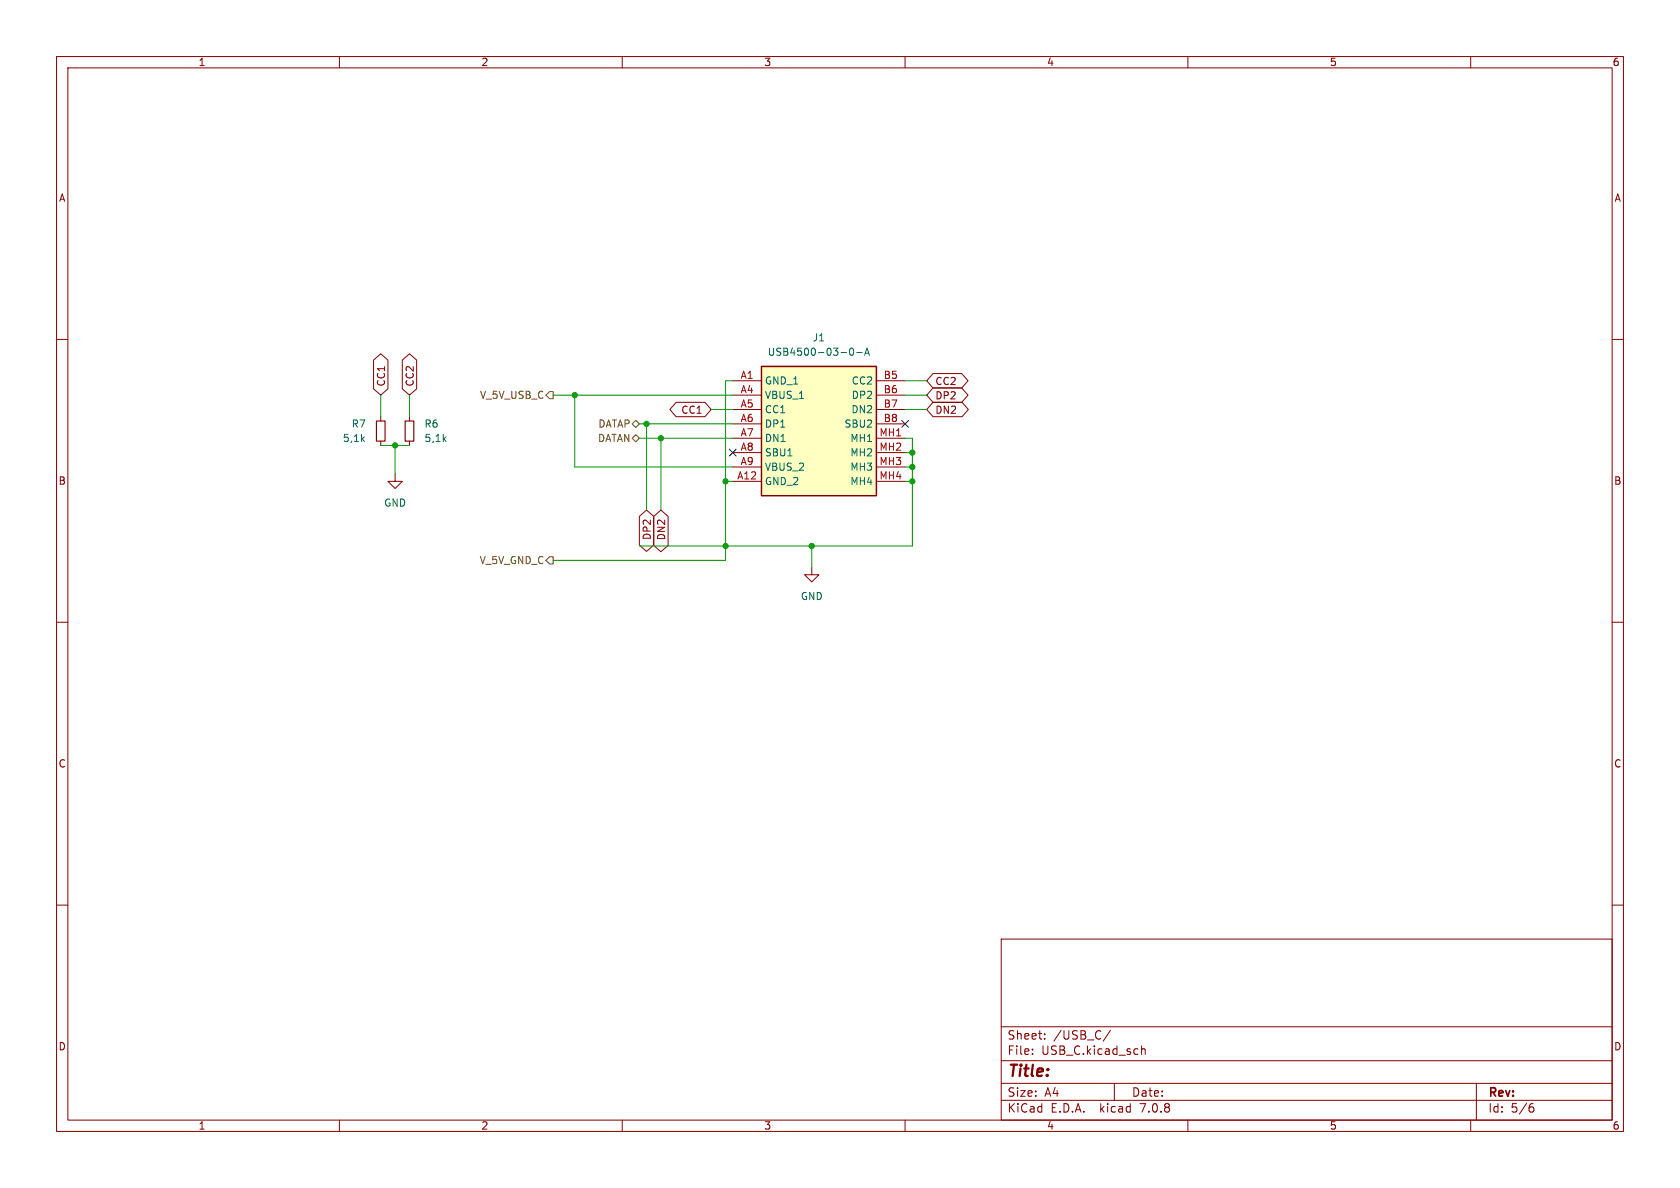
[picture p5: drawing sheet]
<svg xmlns="http://www.w3.org/2000/svg" width="297mm" height="210mm" viewBox="0 0 297 210" stroke-linecap="round" stroke-linejoin="round" font-family="sans-serif">
<g fill="none" stroke="#840000" stroke-width=".18">
<path d="M10 10h277v190h-277zM12 12h273v186h-273zM60 10v2M110 10v2M160 10v2M210 10v2M260 10v2M10 60h2M285 60h2M66 63.7l1.3-1.2 1.3 1.2v5l-1.3 1.2-1.3-1.2zM67.3 73.7v.7M67.3 78v.7"/>
<path d="M71.1 63.7l1.3-1.2 1.3 1.2v5l-1.3 1.2-1.3-1.2zM72.4 73.7v.7M72.4 78v.7M119.5 71.1h5.1l1.1 1.3-1.1 1.3h-5.1l-1.1-1.3zM129.5 67.3h5.1M129.5 69.9h5.1M129.5 72.4h5.1M129.5 74.9h5.1M129.5 77.5h5.1M154.9 67.3h5.1M154.9 69.9h5.1M154.9 72.4h5.1"/>
<path d="M154.9 74.9h5.1M154.9 77.5h5.1M164.9 68.6h5.1l1.1 1.3-1.1 1.2h-5.1l-1.1-1.2zM164.9 71.1h5.2l1.1 1.3-1.1 1.3h-5.2l-1.1-1.3zM164.9 66h5.1l1.1 1.3-1.1 1.3h-5.1l-1.1-1.3zM69.8 83.8v1.3h1.3l-1.3 1.3-1.2-1.3h1.2M113 91.3l1.3-1.1 1.3 1.1v5.1l-1.3 1.1-1.3-1.1zM115.6 91.3l1.2-1.1 1.3 1.1v5.1l-1.3 1.1-1.2-1.1zM129.5 85.1h5.1M129.5 80h5.1M129.5 82.6h5.1M154.9 85.1h5.1"/>
<path d="M154.9 80h5.1M154.9 82.6h5.1M10 110h2M143.5 100.3v1.3h-1.3l1.3 1.3 1.3-1.3h-1.3M285 110h2M10 160h2M285 160h2M177 166h108v32h-108zM60 198v2M110 198v2M160 198v2M177 194.5h108"/>
<path d="M177 191.5h108M177 187.5h108M177 181.5h108M182.5 186.3v.1M182.5 185.5v.1M184.7 183.6v.1M184.7 182.8v.1M196.3 182.1l-1.3 2M197 191.5v3M201.8 184.9v1.5M201.8 185.5l.2-.1 .4 .1 .1 .9M210 198v2"/>
<path d="M260 198v2M261 191.5v6.5M270.6 195.7h.3l.3 .3-.1 .5-.5 .1M271 195.1l-.4 .1"/>
</g>
<path d="M66.5 74.4h1.6v3.6h-1.6zM71.6 74.4h1.6v3.6h-1.6z" fill="none" stroke="#840000" stroke-width=".2"/>
<path d="M134.6 64.8h20.3v22.8h-20.3z" fill="#ffffc2" stroke="#ffffc2" stroke-width=".18"/>
<path d="M134.6 64.8h20.3v22.8h-20.3z" fill="none" stroke="#840000" stroke-width=".25"/>
<path d="M150.3 61.7l.2-.2a.68 .68 0 0 1 .4 .7 .68 .68 0 0 1-.4 .6l-.2-.1-.1-.4zM151.5 62.3h.9M152.9 62.8l.4-1.3 .4 1.3M153 62.4h.6" fill="none" stroke="#006464" stroke-width=".18"/>
<path d="M97.2 69.2h.6v1.3h-.6l-.7-.6zM111.8 77.5l.6-.7 .6 .7-.6 .6zM111.8 74.9l.6-.6 .6 .6-.6 .7zM97.2 98.4h.6v1.3h-.6l-.7-.6z" fill="none" stroke="#725600" stroke-width=".18"/>
<g fill="none" stroke="#009600" stroke-width=".18">
<path d="M67.3 69.9v3.8M67.3 78.7h5.1M69.8 78.7v5.1M72.4 69.9v3.8M97.8 69.9h31.7M101.6 69.9v12.7h27.9M113 77.5h16.5M113 74.9h16.5M114.3 74.9v15.3M116.8 77.5v12.7M125.7 72.4h3.8M129.5 67.3h-1.2v31.8h-30.5"/>
<path d="M160 77.5h1.3v19h-48.3M160 67.3h3.8M160 69.9h3.8M160 72.4h3.8M128.3 85.1h1.2M143.5 96.5v3.8M160 82.6h1.3M160 85.1h1.3M160 80h1.3"/>
</g>
<path d="M128.9 79.4l1.2 1.2M130.1 79.4l-1.2 1.2M159.4 74.3l1.2 1.2M160.6 74.3l-1.2 1.2" fill="none" stroke="#000084" stroke-width=".18"/>
<g fill="#009600" stroke="#009600" stroke-width=".18">
<circle cx="101.6" cy="69.9" r=".46"/>
<circle cx="69.8" cy="78.7" r=".46"/>
<circle cx="116.8" cy="77.5" r=".46"/>
<circle cx="114.3" cy="74.9" r=".46"/>
<circle cx="128.3" cy="96.5" r=".46"/>
<circle cx="143.5" cy="96.5" r=".46"/>
<circle cx="161.3" cy="85.1" r=".46"/>
<circle cx="161.3" cy="80" r=".46"/>
<circle cx="161.3" cy="82.6" r=".46"/>
<circle cx="128.3" cy="85.1" r=".46"/>
</g>
<text font-size="2.8" fill="#840000" x="178" y="190.9">Title:</text>
<g font-size="2.1" fill="#840000">
<text x="178" y="184">Sheet:</text>
<text x="186.2" y="184">/USB_C/</text>
<text x="178" y="186.7">File:</text>
<text x="184.1" y="186.7">USB_C.kicad_sch</text>
<text x="178" y="196.9">KiCad</text>
<text x="178" y="194.1">Size:</text>
<text x="184.7" y="194.1">A4</text>
<text x="185.7" y="196.9">E.D.A.</text>
<text x="194.6" y="196.9">kicad</text>
<text x="200" y="194.1">Date:</text>
<text x="201.8" y="196.9">7.0.8</text>
<text x="263" y="194.3">Rev:</text>
<text x="263" y="196.9">Id:</text>
<text x="267.1" y="196.9">5/6</text>
</g>
<g font-size="1.8" fill="#840000">
<text x="35" y="11.9">1</text>
<text x="85" y="11.9">2</text>
<text x="135" y="11.9">3</text>
<text x="185" y="11.9">4</text>
<text x="235" y="11.9">5</text>
<text x="285" y="11.9">6</text>
<text x="10.3" y="35.9">A</text>
<text x="285.3" y="35.9">A</text>
<text x="68.3" y="68.4" transform="rotate(-90 68.3 68.4)">CC1</text>
<text x="73.3" y="68.4" transform="rotate(-90 73.3 68.4)">CC2</text>
<text x="165.3" y="70.8">DP2</text>
<text x="165.3" y="68.3">CC2</text>
<text x="120.3" y="73.3">CC1</text>
<text x="165.3" y="73.3">DN2</text>
<text x="10.3" y="85.9">B</text>
<text x="285.3" y="85.9">B</text>
<text x="115.3" y="95.6" transform="rotate(-90 115.3 95.6)">DP2</text>
<text x="117.8" y="95.6" transform="rotate(-90 117.8 95.6)">DN2</text>
<text x="10.3" y="135.9">C</text>
<text x="285.3" y="135.9">C</text>
<text x="10.3" y="185.9">D</text>
<text x="285.3" y="185.9">D</text>
<text x="35" y="199.9">1</text>
<text x="85" y="199.9">2</text>
<text x="135" y="199.9">3</text>
<text x="185" y="199.9">4</text>
<text x="235" y="199.9">5</text>
<text x="285" y="199.9">6</text>
</g>
<g font-size="1.8" fill="#006464">
<text x="135.6" y="63.1">USB4500-03-0-A</text>
<text x="143.6" y="60.6">J1</text>
<text x="135.1" y="68.2">GND_1</text>
<text x="135.1" y="70.7">VBUS_1</text>
<text x="150.5" y="68.2">CC2</text>
<text x="150.5" y="70.7">DP2</text>
<text x="62.1" y="75.8">R7</text>
<text x="74.9" y="75.8">R6</text>
<text x="135.1" y="73.3">CC1</text>
<text x="135.1" y="75.8">DP1</text>
<text x="149.2" y="75.8">SBU2</text>
<text x="150.4" y="73.3">DN2</text>
<text x="60.5" y="78.3">5,1k</text>
<text x="74.9" y="78.3">5,1k</text>
<text x="135.1" y="78.3">DN1</text>
<text x="135.1" y="80.9">SBU1</text>
<text x="135.1" y="83.4">VBUS_2</text>
<text x="150.2" y="78.3">MH1</text>
<text x="150.2" y="80.9">MH2</text>
<text x="150.2" y="83.4">MH3</text>
<text x="67.8" y="89.8">GND</text>
<text x="135.1" y="86">GND_2</text>
<text x="150.2" y="86">MH4</text>
<text x="141.5" y="106.3">GND</text>
</g>
<g font-size="1.8" fill="#725600">
<text x="84.8" y="70.7">V_5V_USB_C</text>
<text x="105.7" y="75.8">DATAP</text>
<text x="105.6" y="78.3">DATAN</text>
<text x="84.7" y="99.9">V_5V_GND_C</text>
</g>
<g font-size="1.8" fill="#a90000">
<text x="130.8" y="67.1">A1</text>
<text x="130.8" y="69.6">A4</text>
<text x="156.1" y="67.1">B5</text>
<text x="156.1" y="69.6">B6</text>
<text x="130.8" y="72.1">A5</text>
<text x="130.8" y="74.7">A6</text>
<text x="130.8" y="77.2">A7</text>
<text x="155.4" y="77.2">MH1</text>
<text x="156.1" y="72.1">B7</text>
<text x="156.1" y="74.7">B8</text>
<text x="130.8" y="79.8">A8</text>
<text x="130.8" y="82.3">A9</text>
<text x="155.4" y="79.8">MH2</text>
<text x="155.4" y="82.3">MH3</text>
<text x="130.2" y="84.8">A12</text>
<text x="155.4" y="84.8">MH4</text>
</g>
</svg>
